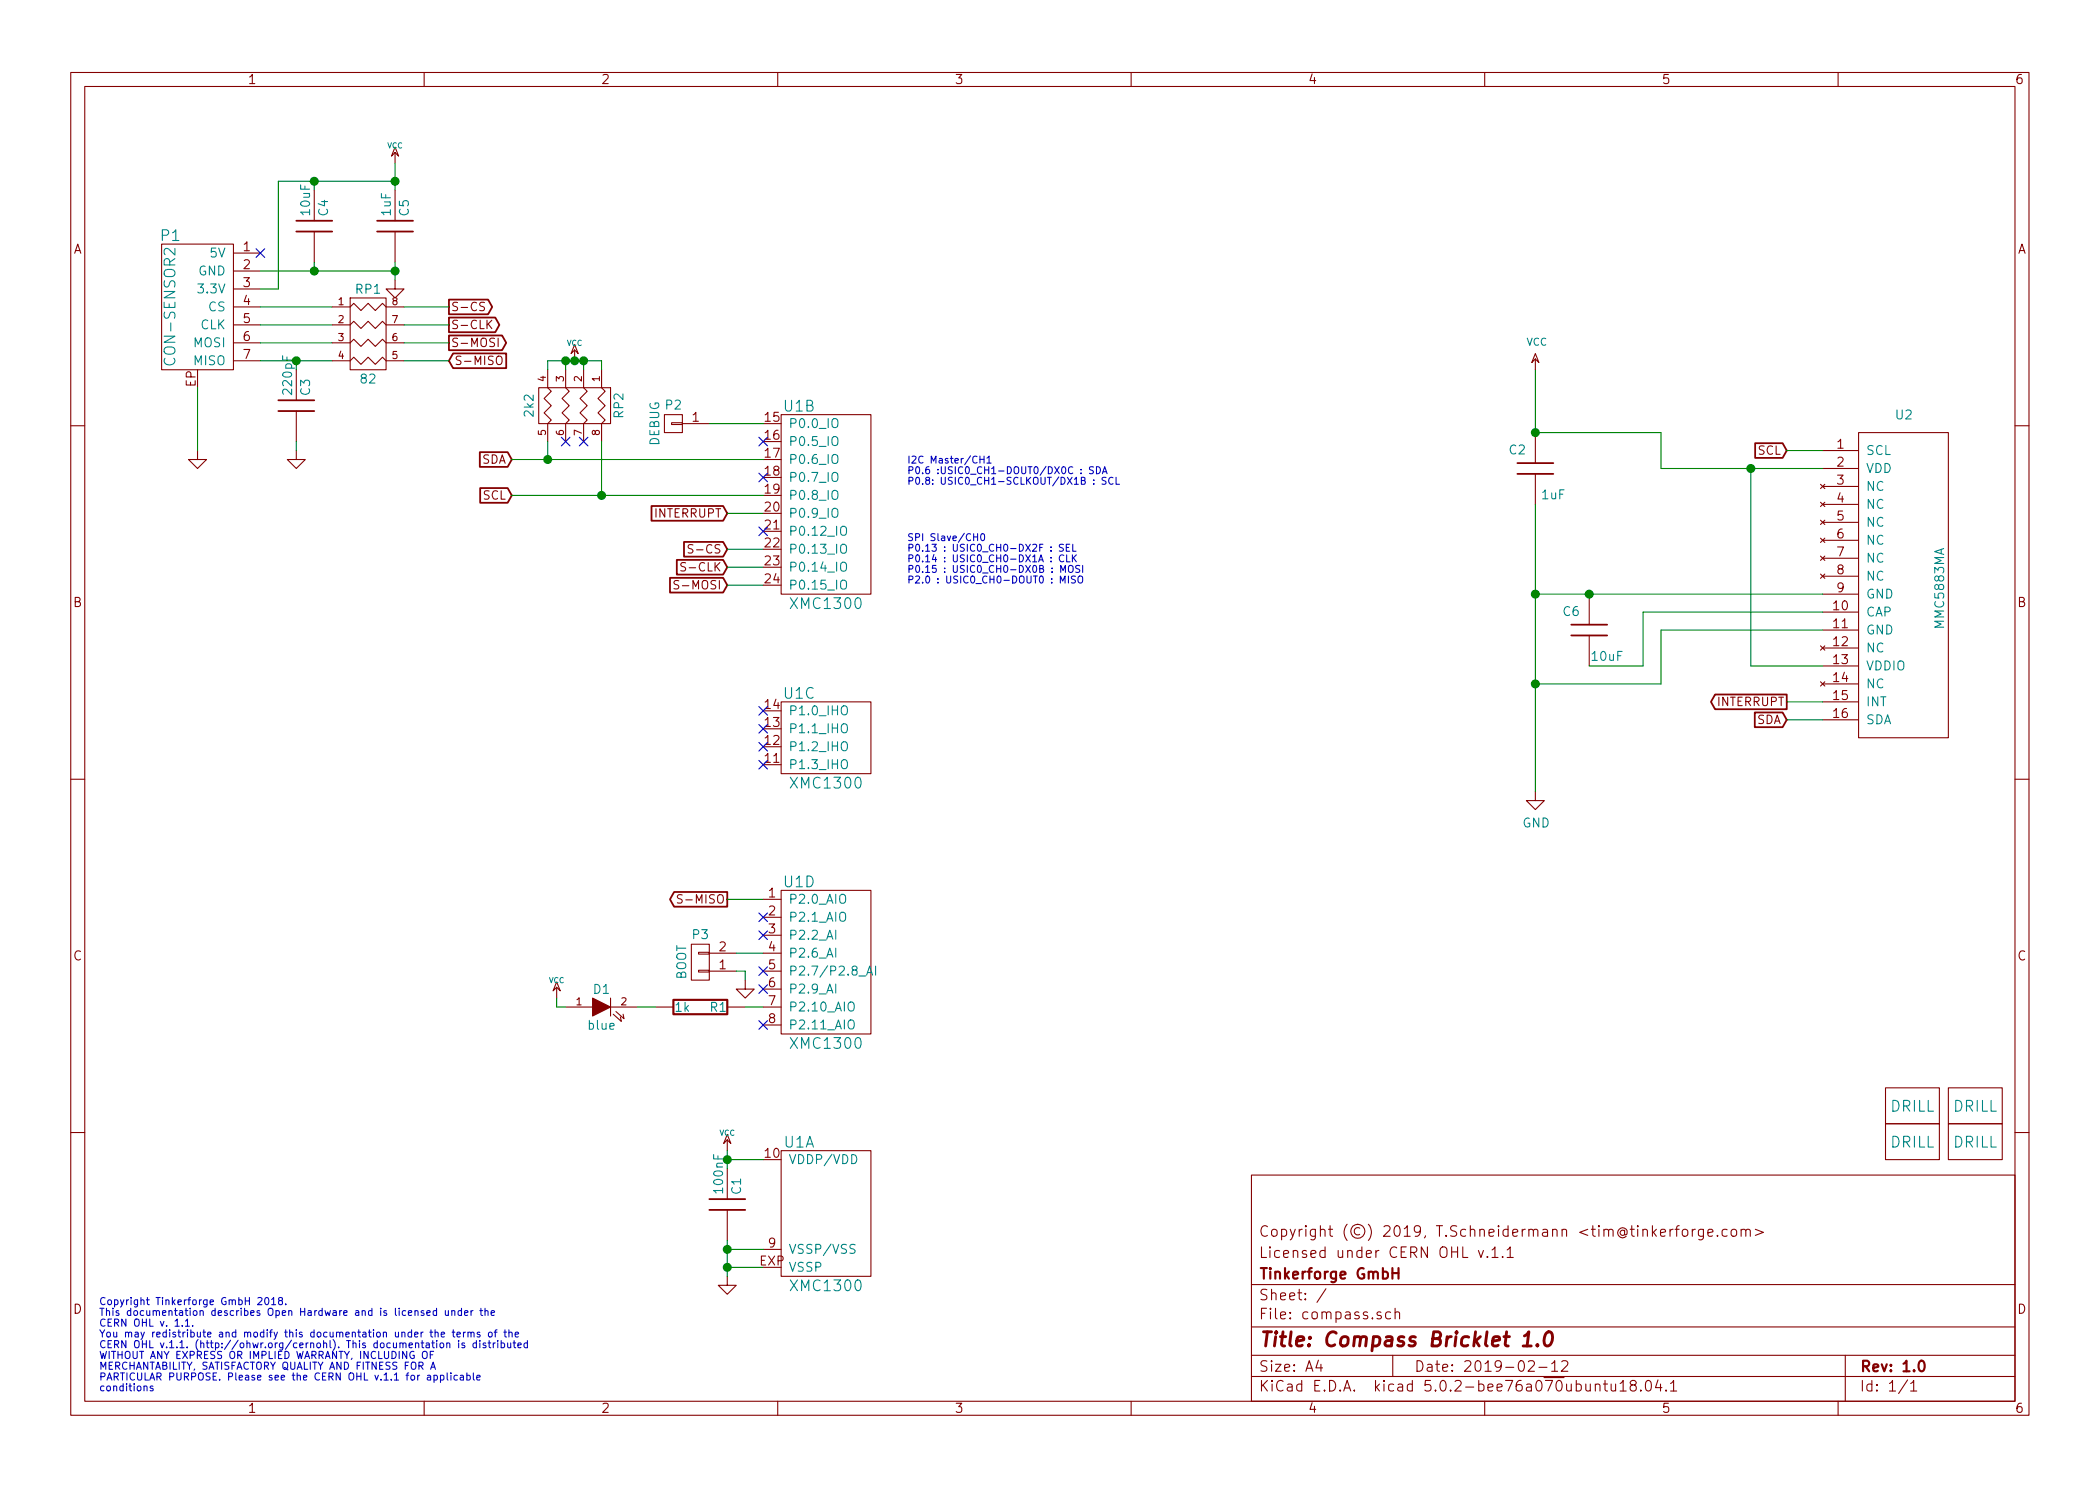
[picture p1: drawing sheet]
EESchema Schematic File Version 4
LIBS:compass-cache
EELAYER 26 0
EELAYER END
$Descr A4 11693 8268
encoding utf-8
Sheet 1 1
Title "Compass Bricklet 1.0"
Date "2019-02-12"
Rev "1.0"
Comp "Tinkerforge GmbH"
Comment1 "Licensed under CERN OHL v.1.1"
Comment2 "Copyright (©) 2019, T.Schneidermann <tim@tinkerforge.com>"
Comment3 ""
Comment4 ""
$EndDescr
Text Notes 550  7750 0    40   ~ 0
Copyright Tinkerforge GmbH 2018.\nThis documentation describes Open Hardware and is licensed under the\nCERN OHL v. 1.1.\nYou may redistribute and modify this documentation under the terms of the\nCERN OHL v.1.1. (http://ohwr.org/cernohl). This documentation is distributed\nWITHOUT ANY EXPRESS OR IMPLIED WARRANTY, INCLUDING OF\nMERCHANTABILITY, SATISFACTORY QUALITY AND FITNESS FOR A\nPARTICULAR PURPOSE. Please see the CERN OHL v.1.1 for applicable\nconditions\n
Text GLabel 9950 4000 0    47   Input ~ 0
SDA
Text GLabel 9950 2500 0    47   Input ~ 0
SCL
$Comp
L tinkerforge:GND #PWR03
U 1 1
P 4050 7100
F 0 "#PWR03" H 4050 7100 30  0001 C CNN
F 1 "GND" H 4050 7030 30  0001 C CNN
F 2 "" H 4050 7100 60  0001 C CNN
F 3 "" H 4050 7100 60  0001 C CNN
	1    4050 7100
	1    0    0    -1  
$EndComp
$Comp
L tinkerforge:DRILL U3
U 1 1
P 10650 6150
F 0 "U3" H 10700 6200 60  0001 C CNN
F 1 "DRILL" H 10650 6150 60  0000 C CNN
F 2 "kicad-libraries:DRILL_NP" H 10650 6150 60  0001 C CNN
F 3 "" H 10650 6150 60  0001 C CNN
	1    10650 6150
	1    0    0    -1  
$EndComp
$Comp
L tinkerforge:DRILL U4
U 1 1
P 10650 6350
F 0 "U4" H 10700 6400 60  0001 C CNN
F 1 "DRILL" H 10650 6350 60  0000 C CNN
F 2 "kicad-libraries:DRILL_NP" H 10650 6350 60  0001 C CNN
F 3 "" H 10650 6350 60  0001 C CNN
	1    10650 6350
	1    0    0    -1  
$EndComp
$Comp
L tinkerforge:DRILL U6
U 1 1
P 11000 6350
F 0 "U6" H 11050 6400 60  0001 C CNN
F 1 "DRILL" H 11000 6350 60  0000 C CNN
F 2 "kicad-libraries:DRILL_NP" H 11000 6350 60  0001 C CNN
F 3 "" H 11000 6350 60  0001 C CNN
	1    11000 6350
	1    0    0    -1  
$EndComp
$Comp
L tinkerforge:DRILL U5
U 1 1
P 11000 6150
F 0 "U5" H 11050 6200 60  0001 C CNN
F 1 "DRILL" H 11000 6150 60  0000 C CNN
F 2 "kicad-libraries:DRILL_NP" H 11000 6150 60  0001 C CNN
F 3 "" H 11000 6150 60  0001 C CNN
	1    11000 6150
	1    0    0    -1  
$EndComp
$Comp
L tinkerforge:C C1
U 1 1
P 4050 6700
F 0 "C1" V 4100 6750 50  0000 L CNN
F 1 "100nF" V 4000 6750 50  0000 L CNN
F 2 "kicad-libraries:C0603F" H 4050 6700 60  0001 C CNN
F 3 "" H 4050 6700 60  0001 C CNN
	1    4050 6700
	1    0    0    -1  
$EndComp
Text GLabel 2850 2550 0    47   Input ~ 0
SDA
Text GLabel 2850 2750 0    47   Input ~ 0
SCL
$Comp
L tinkerforge:GND #PWR05
U 1 1
P 1100 2500
F 0 "#PWR05" H 1100 2500 30  0001 C CNN
F 1 "GND" H 1100 2430 30  0001 C CNN
F 2 "" H 1100 2500 60  0001 C CNN
F 3 "" H 1100 2500 60  0001 C CNN
	1    1100 2500
	1    0    0    -1  
$EndComp
$Comp
L tinkerforge:CON-SENSOR2 P1
U 1 1
P 1100 1700
F 0 "P1" H 1250 2100 60  0000 C CNN
F 1 "CON-SENSOR2" V 1250 1700 60  0000 C CNN
F 2 "kicad-libraries:CON-SENSOR2" H 1100 1700 60  0001 C CNN
F 3 "" H 1100 1700 60  0001 C CNN
	1    1100 1700
	-1   0    0    -1  
$EndComp
$Comp
L tinkerforge:XMC1XXX24 U1
U 1 1
P 4600 6750
F 0 "U1" H 4450 7150 60  0000 C CNN
F 1 "XMC1300" H 4600 6350 60  0000 C CNN
F 2 "kicad-libraries:QFN24-4x4mm-0.5mm" H 4750 7500 60  0001 C CNN
F 3 "" H 4750 7500 60  0000 C CNN
	1    4600 6750
	1    0    0    -1  
$EndComp
$Comp
L tinkerforge:XMC1XXX24 U1
U 3 1
P 4600 4100
F 0 "U1" H 4450 4350 60  0000 C CNN
F 1 "XMC1300" H 4600 3850 60  0000 C CNN
F 2 "kicad-libraries:QFN24-4x4mm-0.5mm" H 4750 4850 60  0001 C CNN
F 3 "" H 4750 4850 60  0000 C CNN
	3    4600 4100
	1    0    0    -1  
$EndComp
$Comp
L tinkerforge:XMC1XXX24 U1
U 4 1
P 4600 5350
F 0 "U1" H 4450 5800 60  0000 C CNN
F 1 "XMC1300" H 4600 4900 60  0000 C CNN
F 2 "kicad-libraries:QFN24-4x4mm-0.5mm" H 4750 6100 60  0001 C CNN
F 3 "" H 4750 6100 60  0000 C CNN
	4    4600 5350
	1    0    0    -1  
$EndComp
$Comp
L tinkerforge:XMC1XXX24 U1
U 2 1
P 4600 2800
F 0 "U1" H 4450 3350 60  0000 C CNN
F 1 "XMC1300" H 4600 2250 60  0000 C CNN
F 2 "kicad-libraries:QFN24-4x4mm-0.5mm" H 4750 3550 60  0001 C CNN
F 3 "" H 4750 3550 60  0000 C CNN
	2    4600 2800
	1    0    0    -1  
$EndComp
$Comp
L tinkerforge:VCC #PWR06
U 1 1
P 4050 6400
F 0 "#PWR06" H 4050 6500 30  0001 C CNN
F 1 "VCC" H 4050 6500 30  0000 C CNN
F 2 "" H 4050 6400 60  0001 C CNN
F 3 "" H 4050 6400 60  0001 C CNN
	1    4050 6400
	1    0    0    -1  
$EndComp
Wire Wire Line
	4050 6400 4050 6450
Wire Wire Line
	4250 6450 4050 6450
Connection ~ 4050 6450
Wire Wire Line
	4050 6900 4050 6950
Wire Wire Line
	4250 6950 4050 6950
Connection ~ 4050 6950
Wire Wire Line
	4250 7050 4050 7050
Connection ~ 4050 7050
$Comp
L tinkerforge:C C3
U 1 1
P 1650 2250
F 0 "C3" V 1700 2300 50  0000 L CNN
F 1 "220pF" V 1600 2300 50  0000 L CNN
F 2 "kicad-libraries:C0402F" H 1650 2250 60  0001 C CNN
F 3 "" H 1650 2250 60  0001 C CNN
	1    1650 2250
	1    0    0    -1  
$EndComp
$Comp
L tinkerforge:C C4
U 1 1
P 1750 1250
F 0 "C4" V 1800 1300 50  0000 L CNN
F 1 "10uF" V 1700 1300 50  0000 L CNN
F 2 "kicad-libraries:C0805" H 1750 1250 60  0001 C CNN
F 3 "" H 1750 1250 60  0001 C CNN
	1    1750 1250
	1    0    0    -1  
$EndComp
$Comp
L tinkerforge:C C5
U 1 1
P 2200 1250
F 0 "C5" V 2250 1300 50  0000 L CNN
F 1 "1uF" V 2150 1300 50  0000 L CNN
F 2 "kicad-libraries:C0603F" H 2200 1250 60  0001 C CNN
F 3 "" H 2200 1250 60  0001 C CNN
	1    2200 1250
	1    0    0    -1  
$EndComp
$Comp
L tinkerforge:GND #PWR07
U 1 1
P 1650 2500
F 0 "#PWR07" H 1650 2500 30  0001 C CNN
F 1 "GND" H 1650 2430 30  0001 C CNN
F 2 "" H 1650 2500 60  0001 C CNN
F 3 "" H 1650 2500 60  0001 C CNN
	1    1650 2500
	1    0    0    -1  
$EndComp
$Comp
L tinkerforge:R_PACK4 RP1
U 1 1
P 2050 2050
F 0 "RP1" H 2050 2500 50  0000 C CNN
F 1 "82" H 2050 2000 50  0000 C CNN
F 2 "kicad-libraries:4X0402" H 2050 2050 50  0001 C CNN
F 3 "" H 2050 2050 50  0000 C CNN
	1    2050 2050
	1    0    0    -1  
$EndComp
Text GLabel 2500 1700 2    47   Output ~ 0
S-CS
Text GLabel 2500 1800 2    47   Output ~ 0
S-CLK
Text GLabel 2500 1900 2    47   Output ~ 0
S-MOSI
Text GLabel 2500 2000 2    47   Input ~ 0
S-MISO
$Comp
L tinkerforge:VCC #PWR08
U 1 1
P 2200 900
F 0 "#PWR08" H 2200 1000 30  0001 C CNN
F 1 "VCC" H 2200 1000 30  0000 C CNN
F 2 "" H 2200 900 60  0001 C CNN
F 3 "" H 2200 900 60  0001 C CNN
	1    2200 900 
	1    0    0    -1  
$EndComp
Wire Wire Line
	1450 2000 1650 2000
Wire Wire Line
	1850 1900 1450 1900
Wire Wire Line
	1450 1800 1850 1800
Wire Wire Line
	1850 1700 1450 1700
Wire Wire Line
	2250 1700 2500 1700
Wire Wire Line
	2250 1800 2500 1800
Wire Wire Line
	2250 1900 2500 1900
Wire Wire Line
	2250 2000 2500 2000
Wire Wire Line
	1650 2050 1650 2000
Connection ~ 1650 2000
Wire Wire Line
	1650 2450 1650 2500
Wire Wire Line
	1100 2150 1100 2500
Wire Wire Line
	1450 1500 1750 1500
Wire Wire Line
	1750 1500 1750 1450
Wire Wire Line
	2200 1450 2200 1500
Connection ~ 1750 1500
Wire Wire Line
	1450 1600 1550 1600
Wire Wire Line
	1550 1600 1550 1000
Wire Wire Line
	1550 1000 1750 1000
Wire Wire Line
	2200 900  2200 1000
Wire Wire Line
	1750 1000 1750 1050
Connection ~ 1750 1000
Connection ~ 2200 1000
Connection ~ 2200 1500
$Comp
L tinkerforge:GND #PWR09
U 1 1
P 2200 1550
F 0 "#PWR09" H 2200 1550 30  0001 C CNN
F 1 "GND" H 2200 1480 30  0001 C CNN
F 2 "" H 2200 1550 60  0001 C CNN
F 3 "" H 2200 1550 60  0001 C CNN
	1    2200 1550
	1    0    0    -1  
$EndComp
NoConn ~ 1450 1400
Text GLabel 4050 3050 0    47   Input ~ 0
S-CS
Text GLabel 4050 3150 0    47   Input ~ 0
S-CLK
Text GLabel 4050 3250 0    47   Input ~ 0
S-MOSI
Text GLabel 4050 5000 0    47   Output ~ 0
S-MISO
Wire Wire Line
	4050 3050 4250 3050
Wire Wire Line
	4250 3150 4050 3150
Wire Wire Line
	4050 3250 4250 3250
Wire Wire Line
	4050 5000 4250 5000
NoConn ~ 4250 4250
NoConn ~ 4250 4150
NoConn ~ 4250 4050
NoConn ~ 4250 3950
$Comp
L tinkerforge:R R1
U 1 1
P 3900 5600
F 0 "R1" V 3900 5700 50  0000 C CNN
F 1 "1k" V 3900 5500 50  0000 C CNN
F 2 "kicad-libraries:R0603F" H 3900 5600 60  0001 C CNN
F 3 "" H 3900 5600 60  0000 C CNN
	1    3900 5600
	0    1    1    0   
$EndComp
$Comp
L tinkerforge:LED D1
U 1 1
P 3350 5600
F 0 "D1" H 3350 5700 50  0000 C CNN
F 1 "blue" H 3350 5500 50  0000 C CNN
F 2 "kicad-libraries:D0603F" H 3350 5600 50  0001 C CNN
F 3 "" H 3350 5600 50  0000 C CNN
	1    3350 5600
	1    0    0    -1  
$EndComp
$Comp
L tinkerforge:VCC #PWR010
U 1 1
P 3100 5550
F 0 "#PWR010" H 3100 5650 30  0001 C CNN
F 1 "VCC" H 3100 5650 30  0000 C CNN
F 2 "" H 3100 5550 60  0001 C CNN
F 3 "" H 3100 5550 60  0001 C CNN
	1    3100 5550
	1    0    0    -1  
$EndComp
$Comp
L tinkerforge:CONN_01X02 P3
U 1 1
P 3900 5350
F 0 "P3" H 3900 5200 50  0000 C CNN
F 1 "BOOT" V 4000 5350 50  0000 C CNN
F 2 "kicad-libraries:SolderJumper" H 3900 5350 50  0001 C CNN
F 3 "" H 3900 5350 50  0000 C CNN
	1    3900 5350
	-1   0    0    1   
$EndComp
$Comp
L tinkerforge:GND #PWR011
U 1 1
P 4150 5450
F 0 "#PWR011" H 4150 5450 30  0001 C CNN
F 1 "GND" H 4150 5380 30  0001 C CNN
F 2 "" H 4150 5450 60  0001 C CNN
F 3 "" H 4150 5450 60  0001 C CNN
	1    4150 5450
	1    0    0    -1  
$EndComp
Wire Wire Line
	4100 5300 4250 5300
Wire Wire Line
	4100 5400 4150 5400
Wire Wire Line
	4150 5400 4150 5450
Wire Wire Line
	4250 5600 4150 5600
Wire Wire Line
	3650 5600 3550 5600
Wire Wire Line
	3150 5600 3100 5600
Wire Wire Line
	3100 5600 3100 5550
NoConn ~ 4250 5500
NoConn ~ 4250 5400
NoConn ~ 4250 5700
NoConn ~ 4250 5200
NoConn ~ 4250 5100
Text Notes 5050 3250 0    39   ~ 0
SPI Slave/CH0\nP0.13 : USIC0_CH0-DX2F : SEL\nP0.14 : USIC0_CH0-DX1A : CLK\nP0.15 : USIC0_CH0-DX0B : MOSI\nP2.0 : USIC0_CH0-DOUT0 : MISO
Text Notes 5050 2700 0    39   ~ 0
I2C Master/CH1\nP0.6 :USIC0_CH1-DOUT0/DX0C : SDA\nP0.8: USIC0_CH1-SCLKOUT/DX1B : SCL
$Comp
L tinkerforge:CONN_01X01 P2
U 1 1
P 3750 2350
F 0 "P2" H 3750 2250 50  0000 C CNN
F 1 "DEBUG" V 3850 2350 50  0000 C CNN
F 2 "kicad-libraries:DEBUG_PAD" H 3750 2350 50  0001 C CNN
F 3 "" H 3750 2350 50  0000 C CNN
	1    3750 2350
	-1   0    0    1   
$EndComp
Wire Wire Line
	3950 2350 4250 2350
NoConn ~ 4250 2950
Text GLabel 9950 3900 0    47   Output ~ 0
INTERRUPT
Text GLabel 4050 2850 0    47   Input ~ 0
INTERRUPT
Wire Wire Line
	4050 2850 4250 2850
$Comp
L tinkerforge:R_PACK4 RP2
U 1 1
P 3000 2250
F 0 "RP2" H 3000 2700 50  0000 C CNN
F 1 "2k2" H 3000 2200 50  0000 C CNN
F 2 "kicad-libraries:4X0603" H 3000 2250 50  0001 C CNN
F 3 "" H 3000 2250 50  0000 C CNN
	1    3000 2250
	0    1    1    0   
$EndComp
$Comp
L tinkerforge:VCC #PWR013
U 1 1
P 3200 2000
F 0 "#PWR013" H 3200 2100 30  0001 C CNN
F 1 "VCC" H 3200 2100 30  0000 C CNN
F 2 "" H 3200 2000 60  0001 C CNN
F 3 "" H 3200 2000 60  0001 C CNN
	1    3200 2000
	1    0    0    -1  
$EndComp
Wire Wire Line
	3050 2450 3050 2550
Wire Wire Line
	3050 2050 3050 2000
Wire Wire Line
	3050 2000 3150 2000
Wire Wire Line
	3350 2000 3350 2050
Connection ~ 3200 2000
Wire Wire Line
	3250 2050 3250 2000
Connection ~ 3250 2000
Wire Wire Line
	3150 2050 3150 2000
Connection ~ 3150 2000
NoConn ~ 3150 2450
NoConn ~ 3250 2450
NoConn ~ 4250 2650
NoConn ~ 4250 2450
Wire Wire Line
	4050 6450 4050 6500
Wire Wire Line
	4050 6950 4050 7050
Wire Wire Line
	4050 7050 4050 7100
Wire Wire Line
	1650 2000 1850 2000
Wire Wire Line
	1750 1500 2200 1500
Wire Wire Line
	1750 1000 2200 1000
Wire Wire Line
	2200 1000 2200 1050
Wire Wire Line
	2200 1500 2200 1550
Wire Wire Line
	3200 2000 3250 2000
Wire Wire Line
	3250 2000 3350 2000
Wire Wire Line
	3150 2000 3200 2000
$Comp
L tinkerforge:MMC5883MA U2
U 1 1
P 10550 3250
F 0 "U2" H 10550 4200 50  0000 L CNN
F 1 "MMC5883MA" V 10800 3000 50  0000 L CNN
F 2 "kicad-libraries:LGA16-3x3_Compass" H 10550 3250 50  0001 C CNN
F 3 "" H 10550 3250 50  0001 C CNN
	1    10550 3250
	1    0    0    -1  
$EndComp
$Comp
L tinkerforge:C C6
U 1 1
P 8850 3500
F 0 "C6" H 8950 3400 50  0000 C CNN
F 1 "10uF" H 8750 3650 50  0000 C CNN
F 2 "kicad-libraries:C0805" H 8850 3500 60  0001 C CNN
F 3 "" H 8850 3500 60  0000 C CNN
	1    8850 3500
	-1   0    0    1   
$EndComp
$Comp
L tinkerforge:GND #PWR02
U 1 1
P 8550 4400
F 0 "#PWR02" H 8550 4150 50  0001 C CNN
F 1 "GND" H 8555 4227 50  0000 C CNN
F 2 "" H 8550 4400 50  0000 C CNN
F 3 "" H 8550 4400 50  0000 C CNN
	1    8550 4400
	1    0    0    -1  
$EndComp
$Comp
L tinkerforge:C C2
U 1 1
P 8550 2600
F 0 "C2" H 8650 2500 50  0000 C CNN
F 1 "1uF" H 8450 2750 50  0000 C CNN
F 2 "kicad-libraries:C0603F" H 8550 2600 60  0001 C CNN
F 3 "" H 8550 2600 60  0000 C CNN
	1    8550 2600
	-1   0    0    1   
$EndComp
Wire Wire Line
	2850 2750 3350 2750
Wire Wire Line
	2850 2550 3050 2550
Connection ~ 3050 2550
Wire Wire Line
	3050 2550 4250 2550
Wire Wire Line
	3350 2450 3350 2750
Connection ~ 3350 2750
Wire Wire Line
	3350 2750 4250 2750
Wire Wire Line
	10150 4000 9950 4000
Wire Wire Line
	10150 2500 9950 2500
Wire Wire Line
	9950 3900 10150 3900
Wire Wire Line
	8550 3300 8850 3300
Wire Wire Line
	9150 3400 9150 3700
Wire Wire Line
	9150 3400 10150 3400
Connection ~ 8850 3300
Wire Wire Line
	8850 3300 10150 3300
Wire Wire Line
	8850 3700 9150 3700
Wire Wire Line
	9250 3500 10150 3500
Wire Wire Line
	9250 3500 9250 3800
Wire Wire Line
	9250 3800 8550 3800
Connection ~ 8550 3800
Wire Wire Line
	8550 3800 8550 4400
Wire Wire Line
	8550 2800 8550 3300
Connection ~ 8550 3300
Wire Wire Line
	8550 2050 8550 2400
Wire Wire Line
	8550 2400 9250 2400
Wire Wire Line
	9250 2400 9250 2600
Wire Wire Line
	9250 2600 9750 2600
Connection ~ 8550 2400
Wire Wire Line
	9750 2600 9750 3700
Wire Wire Line
	9750 3700 10150 3700
Connection ~ 9750 2600
Wire Wire Line
	9750 2600 10150 2600
$Comp
L tinkerforge:VCC #PWR0101
U 1 1
P 8550 2050
F 0 "#PWR0101" H 8550 2150 40  0001 C CNN
F 1 "VCC" H 8559 2206 40  0000 C CNN
F 2 "" H 8550 2050 60  0000 C CNN
F 3 "" H 8550 2050 60  0000 C CNN
	1    8550 2050
	1    0    0    -1  
$EndComp
Wire Wire Line
	8550 3300 8550 3800
$EndSCHEMATC
